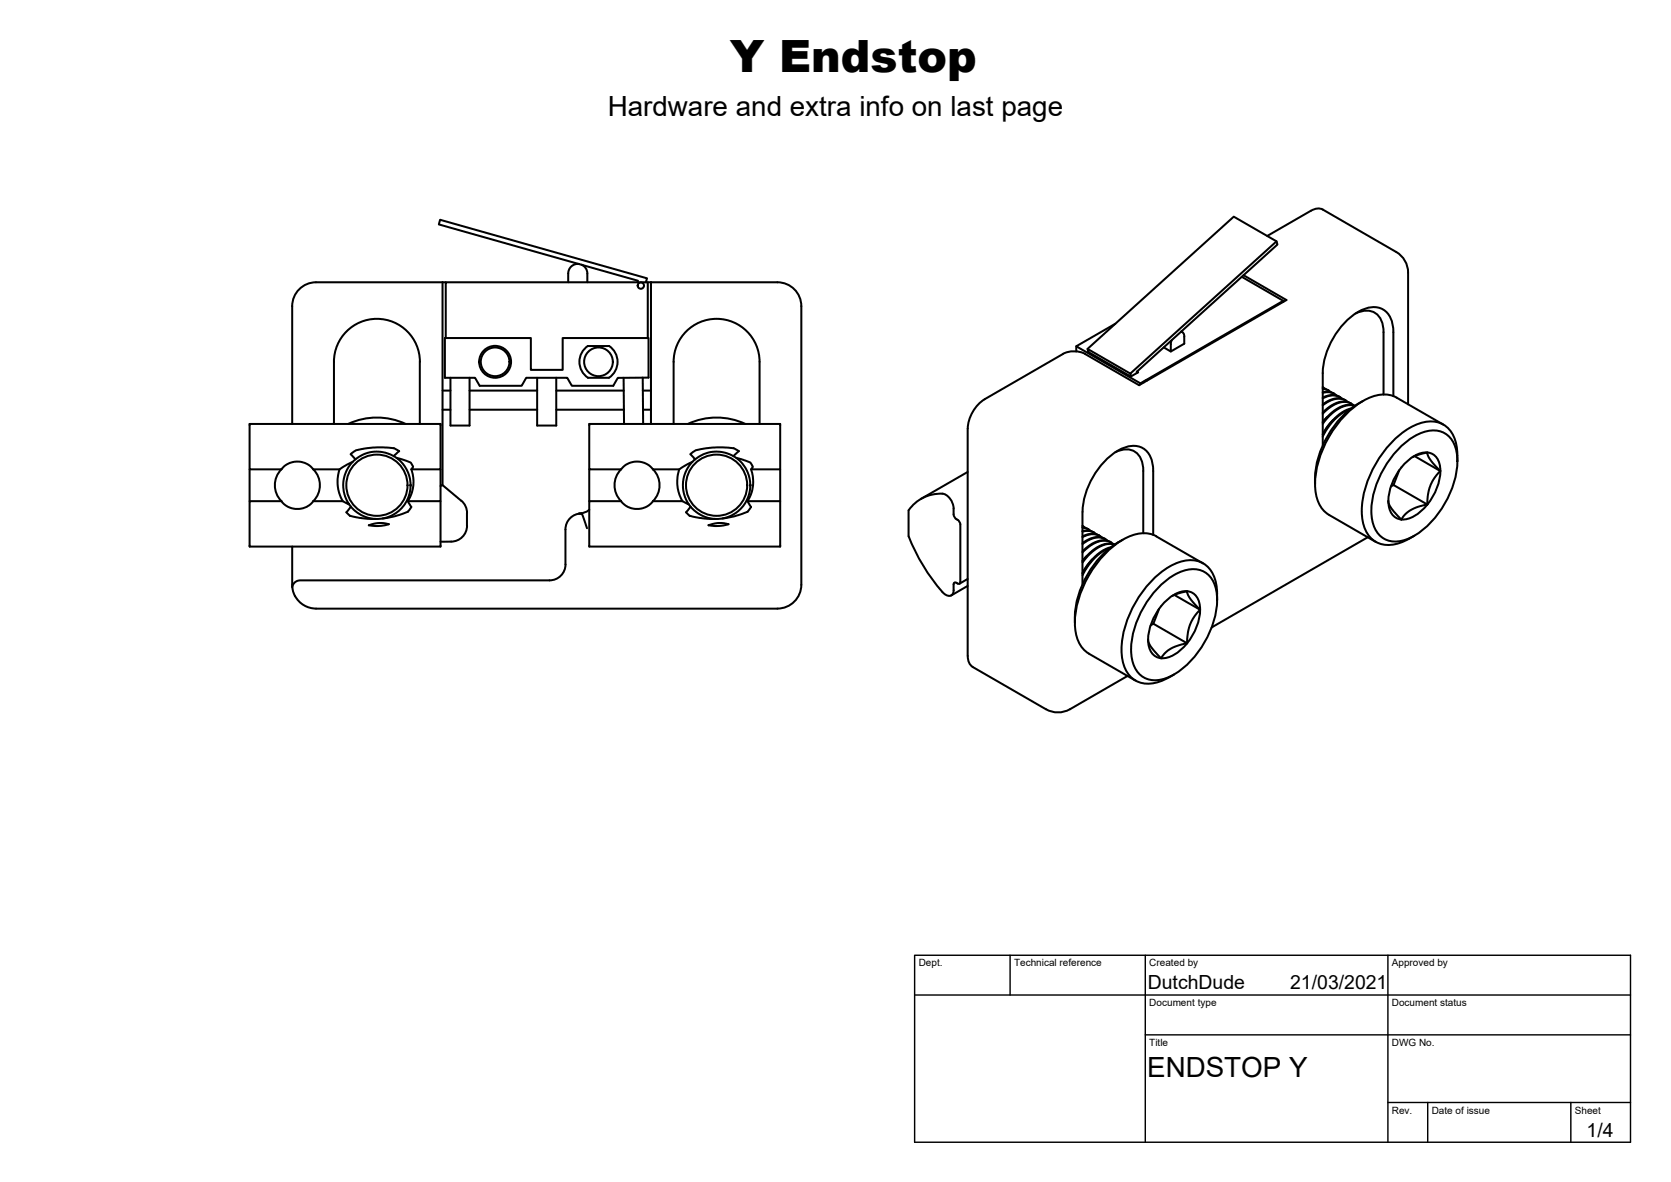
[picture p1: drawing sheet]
<svg xmlns="http://www.w3.org/2000/svg" width="420mm" height="297mm" viewBox="0 0 420 297" stroke-linecap="round" stroke-linejoin="round" font-family="sans-serif">
<!-- layer: Visible -->
<g fill="none" stroke="#000" stroke-width=".51">
<path d="M329.6 53l-11 6.3M329.6 53l1.1-.5a2.46 2.46 0 0 1 1.9 .2l18.4 10.6a6 6 0 0 1 3.1 5.2v33.1M111.3 70.9h-31.8a6 6 0 0 0-6 6v29.6M111.3 70.9v51l-.5 .2M111.3 70.9h.8M145.6 66.3a2.4 2.4 0 0 0-2.7 2.4v2.2M146.2 66.5l1.1 .9a4.9 4.9 0 0 1 .4 3.5M160.3 70.9l.1-.3-50.1-14.2 .4-1.2 52 14.7-.3 1M162.9 70.9h.8M163.7 70.9h31.8a6 6 0 0 1 6 6v70M163.7 70.9v35.6M312.2 69.6l10.5 6v.2"/>
<path d="M312.7 69.2l10.8 6.2-37.1 21.4-13.5-7.9a6.2 6.2 0 0 0-5.7 0l-19.6 11.4M321 60.6l-10.8-6.2-36.7 33.3 .2 .8M322.7 75.6l-36 20.7M340.8 78.8a4.4 4.4 0 0 1 6.8 2.5l.3 2.2M105.6 90.9v15.6M105.6 90.9a10.8 10.8 0 0 0-10.8-10.8 10.8 10.8 0 0 0-10.8 10.8v15.6M111.3 98.2h2M111.9 84.9h21.6v8h8v-8h21.6v10l-7.8 .1-1.1 2h-10.4l-1.2-2.1h-10.3l-1.1 2.1h-10.6l-1.2-2.1h-7.5zM112.1 84.9v-14h50.8v14M113.3 94.9v12h4.8v-12M118.1 98.2h17M135.1 94.9v12h4.8v-12"/>
<path d="M139.9 98.2h16.9M147.8 86.9a4.8 4.8 0 0 0 0 8h5.3a4.8 4.8 0 0 0 0-8l-5.3 .1M156.8 94.9l.1 11.6M161.6 94.9l.1 11.6M161.6 98.2h2.1M270.6 87v1.3M273.5 87.7l10.7 6.2M273.6 88.4l10.7 6.2 1.9-1-.3-.2M280.5 81.4l-9.9 5.6 16.1 9.3v.3M285.9 93.7l-.1-.2 35.4-32-.2-.9-36.8 33.3 .2 .7M288.4 95.6l-.4 .1-.4 .4M292.6 87.3l1.8 1"/>
<path d="M297 83.4a1.05 1.05 0 0 1 .8 1.2M297 83.3l.3 .2M297.8 84.6v1.8l-3.4 1.9 .2-2.8M332.6 97.7a3.2 3.2 0 0 1 2.1 .9M332.6 98.7l1.8-.1 .9 .3 .8 .5M332.6 97.6l1.5 .6M332.6 98.6a3.7 3.7 0 0 1 2.9 .4M332.7 97.4l.5 .4M336.9 99.8l-1-.5h-.9l-1 .1-1.4 .5M347.9 83.5v15.7M350.4 83.5v16.1M350.4 83.5a5.9 5.9 0 0 0-3.5-6.1 7.6 7.6 0 0 0-6.5 1.7 19.9 19.9 0 0 0-7.8 14.7v18.2"/>
<path d="M62.8 117.9v8M70.8 117.9l.6-.7 .9-.6 2.2-.6 1.1 .1 1.2 .3 .9 .5 1.1 1M70.8 117.9a5.7 5.7 0 0 0 0 8M78.8 117.9h6.6l3.3-1.8 .6-.7-1.1-1.3 .1-.1a7.5 7.5 0 0 1 4.7-1.4l3-.2a6.3 6.3 0 0 1 4.4 1l-1.4 1.2a8.5 8.5 0 0 1 2.2 12.8 8.5 8.5 0 0 1-13-.1M78.8 117.9a5.7 5.7 0 0 1 0 8M85.4 117.9a9.7 9.7 0 0 0 .8 8h-7.4M88.7 116.1l-1.6 2.2-.4 1.2-.4 1.8v1.2l.3 1.8 1.2 2.5-1.6-.9M99 114.6l-2.2-.9-2.9-.2-2.2 .6-2.3 1.4M99.7 115.1l1.4 .3a3.7 3.7 0 0 1 2.5 1.4l.3 .5-.5 .6h7.4v-11.4h-48v11.4h8M102 106.5a17 17 0 0 0-14.4 0M103.4 117.9a8.9 8.9 0 0 1-.9 8l.3 .6a.94 .94 0 0 1 .2 1.5l-.1 .2a4.6 4.6 0 0 1-2.6 1.2l-4.1 .9M110.8 117.9v8h-8.3"/>
<path d="M111.3 103h2M118.1 103h17M139.9 103h17M148.2 117.9v8M156.2 117.9l1.3-1.2 1.1-.4 1.3-.3 2.2 .3 1 .6 1.1 1M156.2 117.9a5.7 5.7 0 0 0 0 8M161.7 103h2M164.2 117.9h6.6l3.3-1.8 .7-.7-1.2-1.3 .1-.1a7.5 7.5 0 0 1 4.7-1.4l3-.2a6.2 6.2 0 0 1 4.4 1l-1.4 1.2a8.5 8.5 0 0 1 2.2 12.8 8.5 8.5 0 0 1-13-.1M164.2 117.9a5.7 5.7 0 0 1 0 8M169.4 106.5v-15.6a10.8 10.8 0 0 1 10.8-10.8 10.8 10.8 0 0 1 10.8 10.8v15.6M170.8 117.9a9.7 9.7 0 0 0 .8 8h-7.4M174.1 116.1l-1.5 2-.6 1.6-.3 1.4v1.4l.3 1.6 1.2 2.7-1.6-.9"/>
<path d="M184.4 114.6l-2.2-.9-2.9-.2-2.2 .6-2.3 1.4M185.1 115.1l1.4 .3a3.4 3.4 0 0 1 2.6 1.5l.2 .4-.5 .6h7.4v-11.4h-48v11.4h8M187.4 106.5a17 17 0 0 0-14.4 0M188.8 117.9a9.1 9.1 0 0 1-.8 8l.5 1a.87 .87 0 0 1-.3 1.4l-.1 .1a18.9 18.9 0 0 1-6.4 1.9M196.2 117.9v8h-8.2M243.3 118.6l-11.7 6.8M247.6 100.3a9.4 9.4 0 0 0-4.3 7.4v57.2M280.4 113.6a4.4 4.4 0 0 1 6.8 2.5l.3 2.3v15.6M332.6 100.1l.2-.1a4 4 0 0 1 4.7 .2M333.7 104.8l-1.1 1.3M335.1 105.6l-1.5 1.8-1 1.7M338.3 100.6a5.1 5.1 0 0 0-5.7 1"/>
<path d="M338.9 101l-1.2-.7-1.6-.1-1.7 .5-1.8 1.2M339.4 102.9l-2.1 1-1.7 1.5-1.9 2.4-1.1 1.9M339.7 102.6l-2.1 1-2 1.5-1.7 2-1.3 2.1M339.7 101.4l-1.4-.5-2 .3-1.9 .9-1.8 1.6M340.3 101.9l-1.2-.8-1.1-.1-1.2 .2-2 .9-2.2 1.9M340.6 102l-1.6-.2-2.1 .7-2.1 1.5-2.2 2.5M340.7 102l-.8-.2-1.1-.1-2.1 .7-2.1 1.5-2 2.3M342.7 100.8a23.6 23.6 0 0 0-12.1 20.8M351.8 118.2l-1.4 3.7-.7 .4M352.2 112.2a11.8 11.8 0 0 1 9.2-4 6.3 6.3 0 0 1 5 6.3 23.1 23.1 0 0 1-12 20.8 6.2 6.2 0 0 1-8.5-2.1 13.9 13.9 0 0 1-.1-10.5 25.7 25.7 0 0 1 6.4-10.5zM353 116.7a7.2 7.2 0 0 1 6.6-2.9 4.6 4.6 0 0 1 2.5 5.4 14.1 14.1 0 0 1-7.6 11 3.7 3.7 0 0 1-5.3-3.3 13.9 13.9 0 0 1 3.8-10.2zM355.2 114.9l3-1a.49 .49 0 0 1 .6-.1 .49 .49 0 0 1 .2 .5l.8 1.5 2.3 2.6"/>
<path d="M355.7 114.6l6.4 3.8M362.1 118.4l-1.5 1.9a11.7 11.7 0 0 0-1.7 6.5M362.9 106.7l-11.7-6.8a8.9 8.9 0 0 0-9.1 1.2 26.6 26.6 0 0 0-11.4 21.2 8.4 8.4 0 0 0 3.5 7.1M366.4 114.5v1.4M366.4 114.5a8.7 8.7 0 0 0-3.5-7.8 8.2 8.2 0 0 0-8.5 .8 26.6 26.6 0 0 0-12 20.9 8.7 8.7 0 0 0 3.5 7.8 8.2 8.2 0 0 0 8.5-.9l1.2-.7M70.8 125.9l1.5 1.4 2 .6 1.5-.1 1.3-.4 1-.7 .7-.8M70.8 125.9h-8v11.5h48v-11.5M73.5 137.4v10.1M87.8 126.8l.4 .5M88.2 127.3l-1.1 1.4a2.64 2.64 0 0 0 2.5 1.3l2.8 .4h2.1M92.7 132l2.6-.6 2.5 .3-2.7 .5zM111.3 121.9l4.7 3.9 .8 .9 .6 1.6v3.8"/>
<path d="M117.4 132.1a4 4 0 0 1-4 4h-2.6M146.1 129.1l.5 .7 1 2.9M146.1 129.1h.1M146.2 129a4 4 0 0 0-4 4.1v8.7M148.1 128.1l-1.2 .7-1.3 .3h.5M148.2 128.1h-.1M156.2 125.9l1.6 1.4 1.9 .6 1.5-.1 1.1-.3 1.2-.8 .7-.8M156.2 125.9h-8v11.5h48v-11.5M173.2 126.8l.4 .5M173.6 127.3l-1.1 1.4a2.71 2.71 0 0 0 2.5 1.3l2.8 .4h2.1M178.2 132l2.5-.6 2.5 .3-2.7 .5zM228.5 134.8a44.3 44.3 0 0 0 9.2 14.6 1.23 1.23 0 0 0 1.4 .2 1.23 1.23 0 0 0 .7-1.3v-1.4"/>
<path d="M236.9 124.1a9.8 9.8 0 0 0-8.4 4.1v6.6M236.9 124.1a3.9 3.9 0 0 1 2.9 3.7M239.8 127.8a2.64 2.64 0 0 0 .4 2.4l.8 .6 .5 1.1-.1 14.6a.58 .58 0 0 1-.9 0l-.5-.1-.2 .5M272.2 132.6a3.1 3.1 0 0 1 2.1 .9M272.2 133.6l1-.2 1.1 .1 1.4 .8M272.2 135l.3-.2a4 4 0 0 1 4.6 .3M272.2 132.5l1.5 .5M272.2 133.4a3.7 3.7 0 0 1 2.9 .4M272.2 128.7v18.1M272.2 128.6a19.2 19.2 0 0 1 10.1-16 5 5 0 0 1 7.6 4.4l.1 17.4M272.3 132.2l.6 .4M273.3 139.7l-1.1 1.3"/>
<path d="M276.5 134.7l-.9-.5-1.3-.1-2.1 .7M277.9 135.5a5.1 5.1 0 0 0-5.7 1M278.5 135.9l-1.1-.7-1.6-.1-1.7 .5-1.9 1.1M279 137.7l-1.8 .9-1.9 1.6-1.9 2.3-1.2 2.1M279.3 137.5l-2 .9-1.9 1.4-1.8 2.1-1.4 2.2M279.4 136.3l-1.6-.5-1.8 .2-2.2 1.1-1.6 1.4M279.9 136.7l-1.3-.7h-2l-2.3 1-2.1 1.8M280.2 136.9l-1-.2-1.1 .1-2 .8-2.1 1.6-1.8 2.2M280.3 136.8l-1.7-.2-2.1 .6-2.5 1.7-1.8 2.1M282.3 135.6a23.6 23.6 0 0 0-12 20.9M290.8 134.8l11.7 6.8M290.8 134.8a8.9 8.9 0 0 0-9.1 1.2 26.6 26.6 0 0 0-11.4 21.2 8.4 8.4 0 0 0 3.5 7l11.7 6.8"/>
<path d="M334.2 129.4l11.7 6.8M343.9 135l-39.2 22.7M349.1 125.9l.2 .9 .6 1.1 2.1 2.3a.33 .33 0 0 0 .4 .3 .33 .33 0 0 0 .3-.4l.9-1.1 1.3-.9 1.8-.8 2.2-.5M350.4 121.9l8.5 4.9M142.2 141.8a4 4 0 0 1-4 4h-62.8l-1.1 .4-.6 .7-.2 .6M201.5 146.9a6 6 0 0 1-6 6l-116 .1a6 6 0 0 1-6-5.5M243.3 145.5l-2 1.2M243.3 147.2l-4.1 2.4M274.7 140.5l-1.2 1.4-1.3 2.1M290 156.7l8.5 5M291.4 153l-1.4 3.7-.7 .4M291.8 147.1a11.8 11.8 0 0 1 9.2-4 6.3 6.3 0 0 1 5 6.2 23.1 23.1 0 0 1-12 20.8 6.2 6.2 0 0 1-8.5-2 13.9 13.9 0 0 1-.1-10.6 25.7 25.7 0 0 1 6.4-10.4z"/>
<path d="M292.6 151.5a7.2 7.2 0 0 1 6.6-2.8 4.6 4.6 0 0 1 2.5 5.3 14.1 14.1 0 0 1-7.6 11.1 3.7 3.7 0 0 1-5.4-3.4 13.9 13.9 0 0 1 3.9-10.2zM294.8 149.7l3-1a.5 .5 0 0 1 .6-.1 .5 .5 0 0 1 .2 .6l.8 1.5 2.4 2.5M295.3 149.5l6.5 3.7M301.8 153.2l-1.6 1.9a11.3 11.3 0 0 0-1.7 6.6M306 149.4v1.4M306 149.3a8.7 8.7 0 0 0-3.5-7.7 8.2 8.2 0 0 0-8.5 .8 26.6 26.6 0 0 0-12 20.8 8.7 8.7 0 0 0 3.5 7.8 8.2 8.2 0 0 0 8.5-.8l1.2-.7M243.3 164.8l.2 1.2a2.46 2.46 0 0 0 1.1 1.6l18.4 10.7M263 178.2a6 6 0 0 0 6 0M283.5 169.9l-14.5 8.4M288.7 160.8l.2 1 .5 .8 2.2 2.5a.33 .33 0 0 0 .4 .2 .33 .33 0 0 0 .2-.4l1-1.1 1.5-1 1.9-.7 1.9-.4"/>
<circle cx="161.1" cy="71.8" r=".79"/>
<circle cx="124.5" cy="90.9" r="3.6"/>
<circle cx="124.5" cy="90.9" r="4"/>
<circle cx="150.5" cy="90.9" r="3.6"/>
<circle cx="94.8" cy="121.9" r="7.7"/>
<circle cx="180.2" cy="121.9" r="7.7"/>
</g>
<g fill="#000" stroke="#000" stroke-width=".25">
<circle cx="103.2" cy="121.9" r=".24"/>
<circle cx="188.7" cy="121.9" r=".24"/>
</g>
<!-- layer: TitleBlock -->
<path d="M230 240.1h180v46.9h-180zM230 250h180M254 240.1v9.9M288 240.1v46.9M349 240.1v46.9M288 260.1h122M349 277.1h61M359 277.1v9.9M395 277.1v9.9" fill="none" stroke="#000" stroke-width=".36"/>
<text font-size="11.2" x="183.5" y="18.1">Y Endstop</text>
<g font-size="7">
<text x="152.8" y="29.1">Hardware and extra info on last page</text>
<text x="288.4" y="270.6">ENDSTOP Y</text>
</g>
<g font-size="4.9">
<text x="288.6" y="248.5">DutchDude</text>
<text x="324.4" y="248.6">21/03/2021</text>
<text x="398.9" y="285.8">1/4</text>
</g>
<g font-size="2.5">
<text x="231" y="242.9">Dept.</text>
<text x="255" y="242.9">Technical reference</text>
<text x="289" y="242.9">Created by</text>
<text x="350" y="242.9">Approved by</text>
<text x="289" y="252.8">Document type</text>
<text x="350" y="252.8">Document status</text>
<text x="289" y="262.9">Title</text>
<text x="350" y="262.9">DWG No.</text>
<text x="350" y="279.9">Rev.</text>
<text x="360" y="279.9">Date of issue</text>
<text x="396" y="279.9">Sheet</text>
</g>
</svg>
